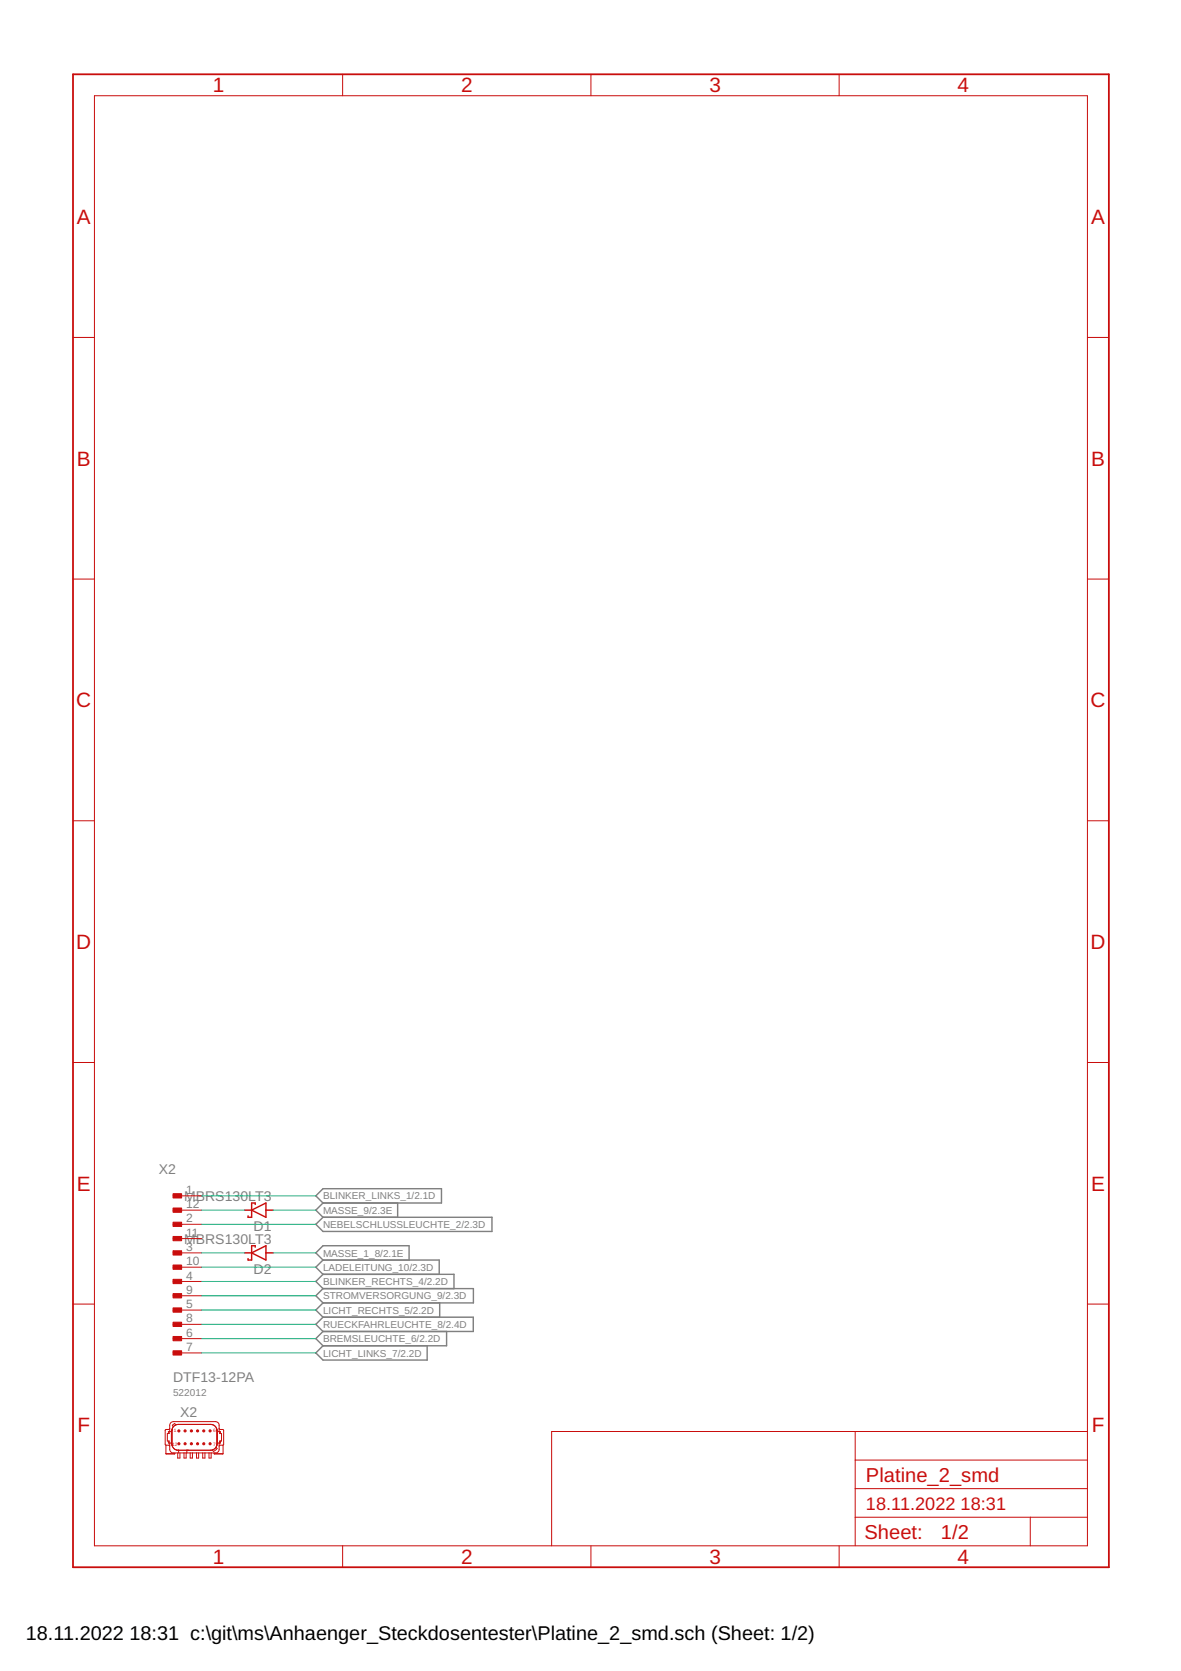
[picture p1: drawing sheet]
<svg xmlns="http://www.w3.org/2000/svg" width="210mm" height="297mm" viewBox="0 0 210 297" stroke-linecap="round" stroke-linejoin="round" font-family="sans-serif">
<g fill="none" stroke="#808080" stroke-width=".25">
<path d="M56.1 212.6l1.3-1.3h21.1v2.5h-21.1zM56.1 217.6l1.3-1.2h30v2.5h-30zM57.4 213.8l-1.3 1.3 1.3 1.3M70.7 213.8v2.6M57.4 224l-1.3 1.3 1.3 1.2M57.4 224h20.7v2.5M57.4 226.5h23.3v2.6M57.4 226.5l-1.3 1.3 1.3 1.3M57.4 229.1h26.7v2.5h-26.7M57.4 229.1l-1.3 1.2 1.3 1.3M57.4 231.6l-1.3 1.3 1.3 1.2M57.4 234.1h26.7v2.6h-26.7"/>
<path d="M57.4 234.1l-1.3 1.3 1.3 1.3M57.4 236.7l-1.3 1.3 1.3 1.2M57.4 239.2l-1.3 1.3 1.3 1.3h18.5v-2.6M57.4 224l-1.3-1.3 1.3-1.3h15.3v2.6M78.1 231.6v2.5M79.4 236.7v2.5h-22"/>
</g>
<g fill="#c90d0c" stroke="#c90d0c" stroke-width=".18">
<path d="M30.8 212.2h1.5v.8h-1.5z"/>
<path d="M30.8 214.7h1.5v.8h-1.5z"/>
<path d="M30.8 217.3h1.5v.7h-1.5z"/>
<path d="M30.8 219.8h1.5v.8h-1.5z"/>
<path d="M30.8 222.3h1.5v.8h-1.5z"/>
<path d="M30.8 224.9h1.5v.7h-1.5z"/>
<path d="M30.8 227.4h1.5v.8h-1.5z"/>
<path d="M30.8 230h1.5v.7h-1.5z"/>
<path d="M30.8 232.5h1.5v.8h-1.5z"/>
<path d="M30.8 235h1.5v.8h-1.5z"/>
<path d="M30.8 237.6h1.5v.7h-1.5z"/>
<path d="M30.8 240.1h1.5v.8h-1.5z"/>
</g>
<g fill="none" stroke="#c90d0c" stroke-width=".18">
<path d="M16.8 17h176.5v257.8h-176.5zM60.9 13.2v3.8M105 13.2v3.8M149.1 13.2v3.8M13 60h3.8M193.3 60h3.8M13 102.9h3.8M193.3 102.9h3.8M13 145.9h3.8M193.3 145.9h3.8M13 188.9h3.8M193.3 188.9h3.8"/>
<path d="M30.8 212.6h5M30.8 217.6h5M30.8 215.1h5M13 231.8h3.8M30.8 222.7h5M30.8 227.8h5M30.8 232.9h5M30.8 238h5M30.8 235.4h5M30.8 230.3h5M30.8 225.3h5M30.8 220.2h5"/>
<path d="M193.3 231.8h3.8M29.5 258.4h1.6M29.5 256.9v1.5M29.9 256.2v.3h.6M30.1 254.5v.3h-.4v1.4h.4v.3M30.2 256.5v1.3l.2 .3 .4 .2h7.7l.4-.5v-1.3M30.2 253.9l-.1 .2h-.6l-.1 .2v2.5l.7 .1 .1 .1M30.2 254.5v-1.3l.2-.4 .4-.1 7.7 .1 .4 .4v1.3M30.5 254.5h-.6v.3M30.6 256.8l.2 .5a1.04 1.04 0 0 0 .9 .5M30.6 254.1l-.1 .3v2.2l.1 .2M30.6 256.8v.2"/>
<path d="M30.6 254.3v2.4M30.6 256.7v.3M30.6 256.7a1.05 1.05 0 0 0 1.1 1.1M30.6 254v.1M30.6 257h.1M30.6 254v.3M30.8 240.5h5M30.8 253.6l-.2 .5M31.1 258.3v.1M31.2 253.3l-.1-.3-.3 .2-.2 .2 .2 .2M31.2 253.3l-.4 .3M31.6 258.3v.9h.4v-.9"/>
<path d="M31.7 257.8h.1M31.7 257.8v.5M32.7 258.3v.9h.4v-.9M33.2 257.8v.5M33.8 258.3v.9h.4v-.9M34.9 258.3v.9h.4v-.9M36 258.3v.9h.4v-.9M37.1 258.3v.9h.4v-.9M37.5 253.2l-6.3 .1M37.5 253.2h-5.8a1.05 1.05 0 0 0-1.1 1.1M37.5 253.2a1.14 1.14 0 0 1 1.1 .9M37.5 253.2l.2 .1a1.07 1.07 0 0 1 .8 1"/>
<path d="M37.5 257.8h-5.8M37.5 253.2h.1M37.7 257.7l.7-.4 .2 .2-.7 .5zM37.8 257.8h-.3M38.1 258.4h1.5M38.1 258.3v.1M38.5 257h.1M38.5 254v.1M38.5 254l.1 .1M38.5 254v.3M38.5 256.7a1.08 1.08 0 0 1-1 1.1M38.5 254.3h.1"/>
<path d="M38.5 254.3v2.4M38.5 256.7v.3M38.6 256.8l-.2 .5M38.6 254.1l.1 2.5-.2 .4M38.7 254.5h.5v.3M38.9 253.9l.1 .2h.6l.2 .2-.1 2.5-.7 .1-.1 .1M39 254.5v.3h.4v1.4h-.4v.3M39.2 256.2v.3h-.5M39.6 256.9v1.5M152 254.5v20.3M152 259.5h41.3M193.3 254.5h-95.3v20.3"/>
<path d="M60.9 274.8v3.8M105 274.8v3.8M149.1 274.8v3.8M152 269.7h41.3M152 264.6h41.3M183.1 269.7v5.1"/>
</g>
<g fill="#c90d0c" stroke="#c90d0c" stroke-width=".18">
<circle cx="34" cy="256.6" r=".19"/>
<circle cx="32.9" cy="256.6" r=".19"/>
<circle cx="31.8" cy="256.6" r=".19"/>
<circle cx="34" cy="254.4" r=".19"/>
<circle cx="32.9" cy="254.4" r=".19"/>
<circle cx="31.8" cy="254.4" r=".19"/>
<circle cx="37.3" cy="256.6" r=".19"/>
<circle cx="36.2" cy="256.6" r=".19"/>
<circle cx="35.1" cy="256.6" r=".19"/>
<circle cx="37.3" cy="254.4" r=".19"/>
<circle cx="36.2" cy="254.4" r=".19"/>
<circle cx="35.1" cy="254.4" r=".19"/>
</g>
<path d="M13 13.2h184.1v265.4h-184.1z" fill="none" stroke="#c90d0c" stroke-width=".32"/>
<path d="M43.5 215.1h1.2M44.7 215.1l2.6-1.3v2.6zM45.4 214.1v-.3h-.7v2.6h-.6v-.3M47.3 215.1h1.2M43.5 222.7h1.2M44.7 222.7l2.6-1.3v2.6zM45.4 221.7v-.3h-.7v2.6h-.6v-.3M47.3 222.7h1.2" fill="none" stroke="#c90d0c" stroke-width=".25"/>
<g fill="none" stroke="#0dab76" stroke-width=".18">
<path d="M35.8 212.6h20.3M35.8 217.6h20.3M35.8 215.1h7.7M48.5 215.1h7.6M35.8 225.3h20.3M35.8 227.8h20.3M35.8 230.3h20.3M35.8 232.9h20.3M35.8 235.4h20.3M35.8 238h20.3M35.8 222.7h7.7M48.5 222.7h7.6"/>
<path d="M35.8 240.5h20.3"/>
</g>
<g font-size="3.7" fill="#c90d0c">
<text x="37.8" y="16.4">1</text>
<text x="82" y="16.4">2</text>
<text x="126.1" y="16.4">3</text>
<text x="170.2" y="16.4">4</text>
<text x="13.7" y="39.8">A</text>
<text x="193.9" y="39.8">A</text>
<text x="13.7" y="82.8">B</text>
<text x="193.9" y="82.8">B</text>
<text x="13.5" y="125.7">C</text>
<text x="193.8" y="125.7">C</text>
<text x="13.5" y="168.7">D</text>
<text x="193.8" y="168.7">D</text>
<text x="13.7" y="211.6">E</text>
<text x="193.9" y="211.6">E</text>
<text x="13.8" y="254.6">F</text>
<text x="194.1" y="254.6">F</text>
<text x="37.8" y="278">1</text>
<text x="82" y="278">2</text>
<text x="126.1" y="278">3</text>
<text x="170.2" y="278">4</text>
</g>
<g font-size="3.6" fill="#c90d0c">
<text x="153.9" y="263.4">Platine_2_smd</text>
<text x="153.7" y="273.6">Sheet:</text>
<text x="167.2" y="273.5">1/2</text>
</g>
<g font-size="3.5">
<text x="4.6" y="291.4">18.11.2022</text>
<text x="23" y="291.4">18:31 c:\git\ms\Anhaenger_Steckdosentester\Platine_2_smd.sch (Sheet: 1/2)</text>
</g>
<g font-size="3.2" fill="#c90d0c">
<text x="153.9" y="268.4">18.11.2022</text>
<text x="170.7" y="268.4">18:31</text>
</g>
<g font-size="2.5" fill="#808080">
<text x="28.2" y="208.8">X2</text>
<text x="32.7" y="213.5">MBRS130LT3</text>
<text x="32.7" y="221.1">MBRS130LT3</text>
<text x="45.1" y="218.8">D1</text>
<text x="45.1" y="226.4">D2</text>
<text x="30.8" y="245.6">DTF13-12PA</text>
<text x="32" y="251.9">X2</text>
</g>
<g font-size="2.1" fill="#808080">
<text x="33.1" y="212.2">1</text>
<text x="33.1" y="214.8">12</text>
<text x="33.1" y="217.3">2</text>
<text x="33.1" y="219.8">11</text>
<text x="33.1" y="222.4">3</text>
<text x="33.1" y="227.4">4</text>
<text x="33.1" y="224.9">10</text>
<text x="33.1" y="232.5">5</text>
<text x="33.1" y="230">9</text>
<text x="33.1" y="237.6">6</text>
<text x="33.1" y="235.1">8</text>
<text x="33.1" y="240.1">7</text>
</g>
<g font-size="1.8" fill="#808080">
<text x="57.4" y="213.2">BLINKER_LINKS_1/2.1D</text>
<text x="57.4" y="215.7">MASSE_9/2.3E</text>
<text x="57.4" y="218.3">NEBELSCHLUSSLEUCHTE_2/2.3D</text>
<text x="57.4" y="225.9">LADELEITUNG_10/2.3D</text>
<text x="57.4" y="223.4">MASSE_1_8/2.1E</text>
<text x="57.4" y="228.4">BLINKER_RECHTS_4/2.2D</text>
<text x="57.4" y="231">STROMVERSORGUNG_9/2.3D</text>
<text x="57.4" y="233.5">LICHT_RECHTS_5/2.2D</text>
<text x="57.4" y="236.1">RUECKFAHRLEUCHTE_8/2.4D</text>
<text x="57.4" y="238.6">BREMSLEUCHTE_6/2.2D</text>
<text x="57.4" y="241.1">LICHT_LINKS_7/2.2D</text>
<text x="30.8" y="248.1">522012</text>
</g>
<g font-size=".8" fill="#c90d0c">
<text x="30.6" y="257">12</text>
<text x="30.9" y="254.6">1</text>
<text x="37.9" y="254.6">6</text>
<text x="37.9" y="257">7</text>
</g>
</svg>
